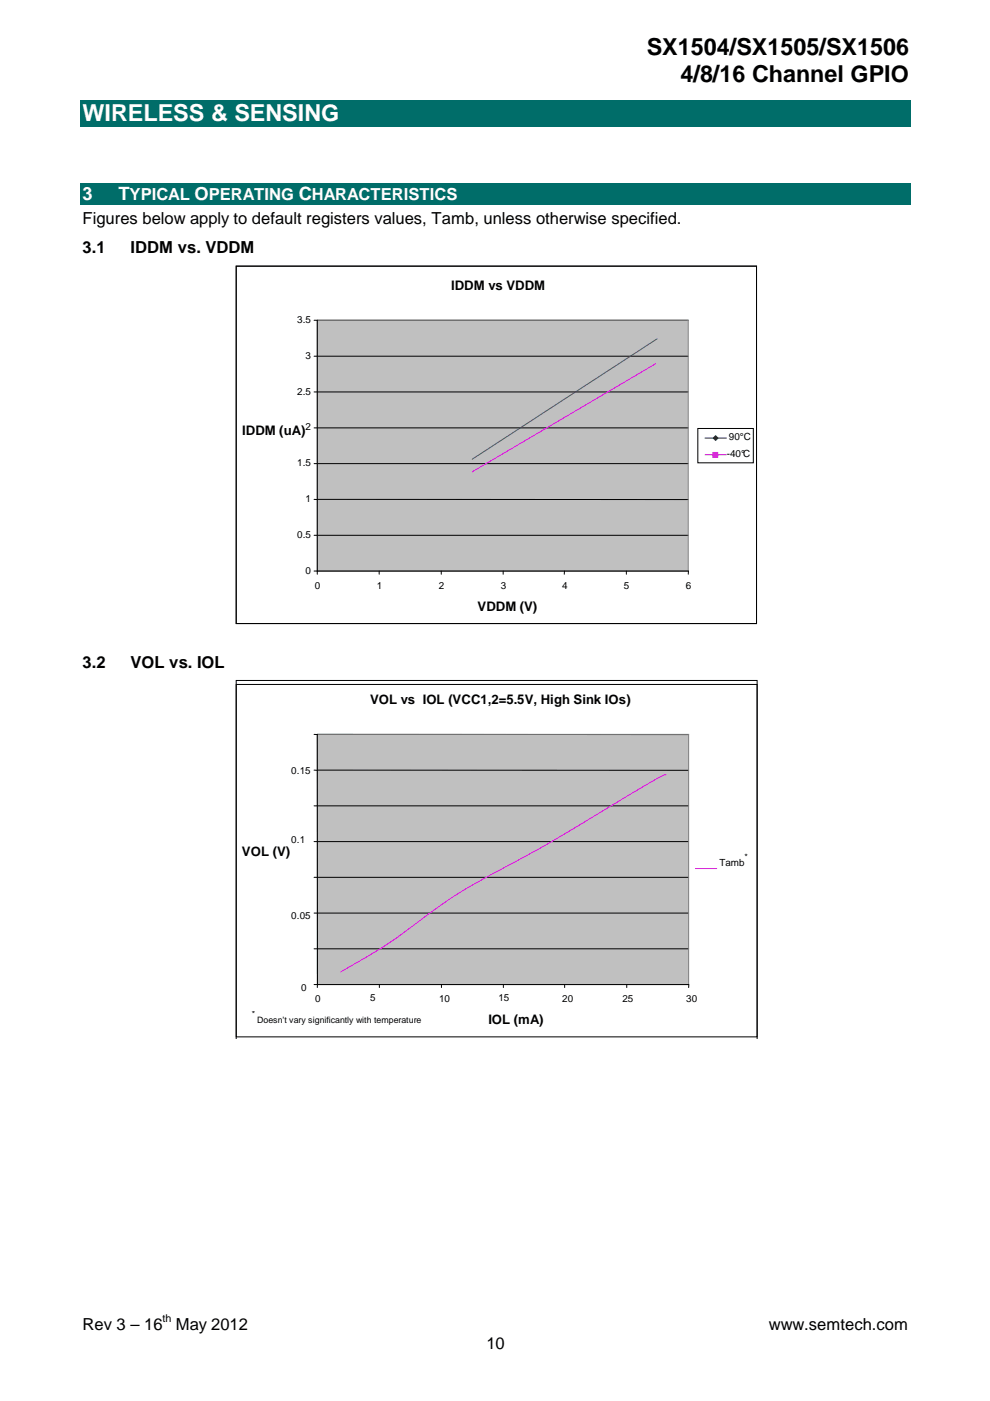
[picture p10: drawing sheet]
<svg xmlns="http://www.w3.org/2000/svg" width="210mm" height="297mm" viewBox="0 0 210 297" stroke-linecap="round" stroke-linejoin="round" font-family="sans-serif">
<g fill="#006d69">
<path d="M17 21.2h176v5.6h-176z"/>
<path d="M17 38.9h176v4.5h-176z"/>
</g>
<path d="M50.1 56.4h110.3v75.8h-110.3z" fill-rule="evenodd" fill="#fff"/>
<path d="M50.1 56.4h110.3v75.8h-110.3z" fill="none" stroke="#010101" stroke-width=".21"/>
<path d="M67.3 68.2h78.6v53.1h-78.6z" fill-rule="evenodd" fill="#c0c0c0"/>
<g fill="none" stroke="#010101" stroke-width=".21">
<path d="M66.6 75.5h79.3M66.6 67.9h79.3M67.3 67.9v53.9M66.6 98.3h79.3M66.6 90.7h79.3M66.6 83.1h79.3M66.6 113.5h79.3M66.6 105.9h.7M67.3 105.9h78.6M66.6 121.1h79.3M80.4 121.1v.7M93.6 121.1v.7"/>
<path d="M106.7 121.1v.7M119.7 121.1l-.1 .7M132.8 121.1v.7M146 121.1l-.1 .7"/>
</g>
<path d="M67.3 67.9h78.6v53.2h-78.6z" fill="none" stroke="#808080" stroke-width=".21"/>
<path d="M148 90.8h11.7v7.3h-11.7z" fill-rule="evenodd" fill="#fff"/>
<path d="M148 90.8h11.7v7.3h-11.7z" fill="none" stroke="#010101" stroke-width=".21"/>
<path d="M149.5 92.9h4.5" fill="none" stroke="#010180" stroke-width=".21"/>
<path d="M151.2 92.9l.5-.5 .5 .5-.5 .5z" fill-rule="evenodd" fill="#010180"/>
<path d="M151.2 92.9l.5-.5 .5 .5-.5 .5z" fill="none" stroke="#010180" stroke-width=".21"/>
<path d="M149.5 96.4h4.5" fill="none" stroke="#ff01ff" stroke-width=".21"/>
<path d="M151.2 95.9h1v1h-1z" fill-rule="evenodd" fill="#ff01ff"/>
<path d="M139 77.1l-38.9 22.9M151.2 95.9h1v1h-1z" fill="none" stroke="#ff01ff" stroke-width=".21"/>
<path d="M50.1 56.4h110.3v75.8h-110.3z" fill="none" stroke="#010101" stroke-width=".21"/>
<path d="M139.3 71.8l-39.2 25.6" fill="none" stroke="#343499" stroke-width=".21"/>
<path d="M50.1 145.1h110.4v75.1h-110.4z" fill-rule="evenodd" fill="#fff"/>
<path d="M50.1 220.2v-75.1h110.4v75.1" fill="none" stroke="#010101" stroke-width=".21"/>
<path d="M67.3 155.7h78.7v53h-78.7z" fill-rule="evenodd" fill="#c0c0c0"/>
<g fill="none" stroke="#010101" stroke-width=".21">
<path d="M50.1 144.3h110.4v75.5h-110.4zM66.6 155.7h.7M146 155.7h-78.7v53.7M66.6 178.4h79.4M66.6 170.9h79.4M66.6 163.3h.7M67.3 163.3h78.7M66.6 193.6h79.4M66.6 186h79.4M66.6 201.2h79.4M66.6 208.7h79.4v.7M80.4 208.7v.7"/>
<path d="M93.6 208.7v.7M106.7 208.7v.7M119.7 208.7v.7M132.9 208.7v.7"/>
</g>
<path d="M67.3 155.7h78.7v53h-78.7z" fill="none" stroke="#808080" stroke-width=".21"/>
<path d="M141.2 164.3v-.1a70.7 70.7 0 0 0-10 5.7 420.7 420.7 0 0 1-30.2 17.3 141.9 141.9 0 0 0-16.3 11.2l-4.3 2.9-8.2 4.8M147.4 184.1h4.6" fill="none" stroke="#ff01ff" stroke-width=".21"/>
<g font-size="5">
<text x="137.1" y="11.6">SX1504/SX1505/SX1506</text>
<text x="144.3" y="17.3">4/8/16 Channel GPIO</text>
</g>
<text font-size="5" fill="#fff" x="17.5" y="25.7">WIRELESS &amp; SENSING</text>
<g font-size="3.9" fill="#fff">
<text x="17.5" y="42.5">3</text>
<text x="25.1" y="42.5">TYPICAL OPERATING CHARACTERISTICS</text>
</g>
<g font-size="3.5">
<text x="17.5" y="47.6">Figures below apply to default registers values, Tamb, unless otherwise specified.</text>
<text x="17.5" y="53.7">3.1</text>
<text x="27.7" y="53.7">IDDM vs. VDDM</text>
<text x="17.5" y="141.6">3.2</text>
<text x="27.7" y="141.6">VOL vs. IOL</text>
<text x="17.5" y="282">Rev 3 – 16</text>
<text x="37.3" y="282">May 2012</text>
<text x="103.1" y="285.9">10</text>
<text x="163" y="282">www.semtech.com</text>
</g>
<g font-size="2.8">
<text x="95.7" y="61.5">IDDM vs VDDM</text>
<text x="51.4" y="92.2">IDDM (uA)</text>
<text x="101.3" y="129.5">VDDM (V)</text>
<text x="78.5" y="149.3">VOL vs IOL (VCC1,2=5.5V, High Sink IOs)</text>
<text x="51.3" y="181.6">VOL (V)</text>
<text x="103.5" y="217.1">IOL (mA)</text>
</g>
<text font-size="2.3" x="34.5" y="280.2">th</text>
<g font-size="2.1">
<text x="63" y="68.5">3.5</text>
<text x="64.8" y="76.1">3</text>
<text x="63" y="83.7">2.5</text>
<text x="64.8" y="91.3">2</text>
<text x="154.5" y="93.3">90°C</text>
<text x="63" y="98.8">1.5</text>
<text x="154.1" y="96.8">-40°C</text>
<text x="64.8" y="106.4">1</text>
<text x="63" y="114">0.5</text>
<text x="64.8" y="121.7">0</text>
<text x="66.8" y="124.8">0</text>
<text x="79.9" y="124.8">1</text>
<text x="93" y="124.8">2</text>
<text x="106.2" y="124.8">3</text>
<text x="119.2" y="124.8">4</text>
<text x="132.3" y="124.8">5</text>
<text x="145.4" y="124.8">6</text>
<text x="61.8" y="164.1">0.15</text>
<text x="61.8" y="178.7">0.1</text>
<text x="152.5" y="183.6">Tamb</text>
<text x="61.8" y="194.8">0.05</text>
<text x="63.9" y="210.1">0</text>
<text x="66.8" y="212.5">0</text>
<text x="78.5" y="212.2">5</text>
<text x="93.1" y="212.5">10</text>
<text x="105.7" y="212.1">15</text>
<text x="119.2" y="212.5">20</text>
<text x="132" y="212.5">25</text>
<text x="145.5" y="212.5">30</text>
</g>
<g font-size="1.9">
<text x="157.9" y="182.3">*</text>
<text x="53.4" y="215.7">*</text>
<text x="54.5" y="217">Doesn’t vary significantly with temperature</text>
</g>
</svg>
